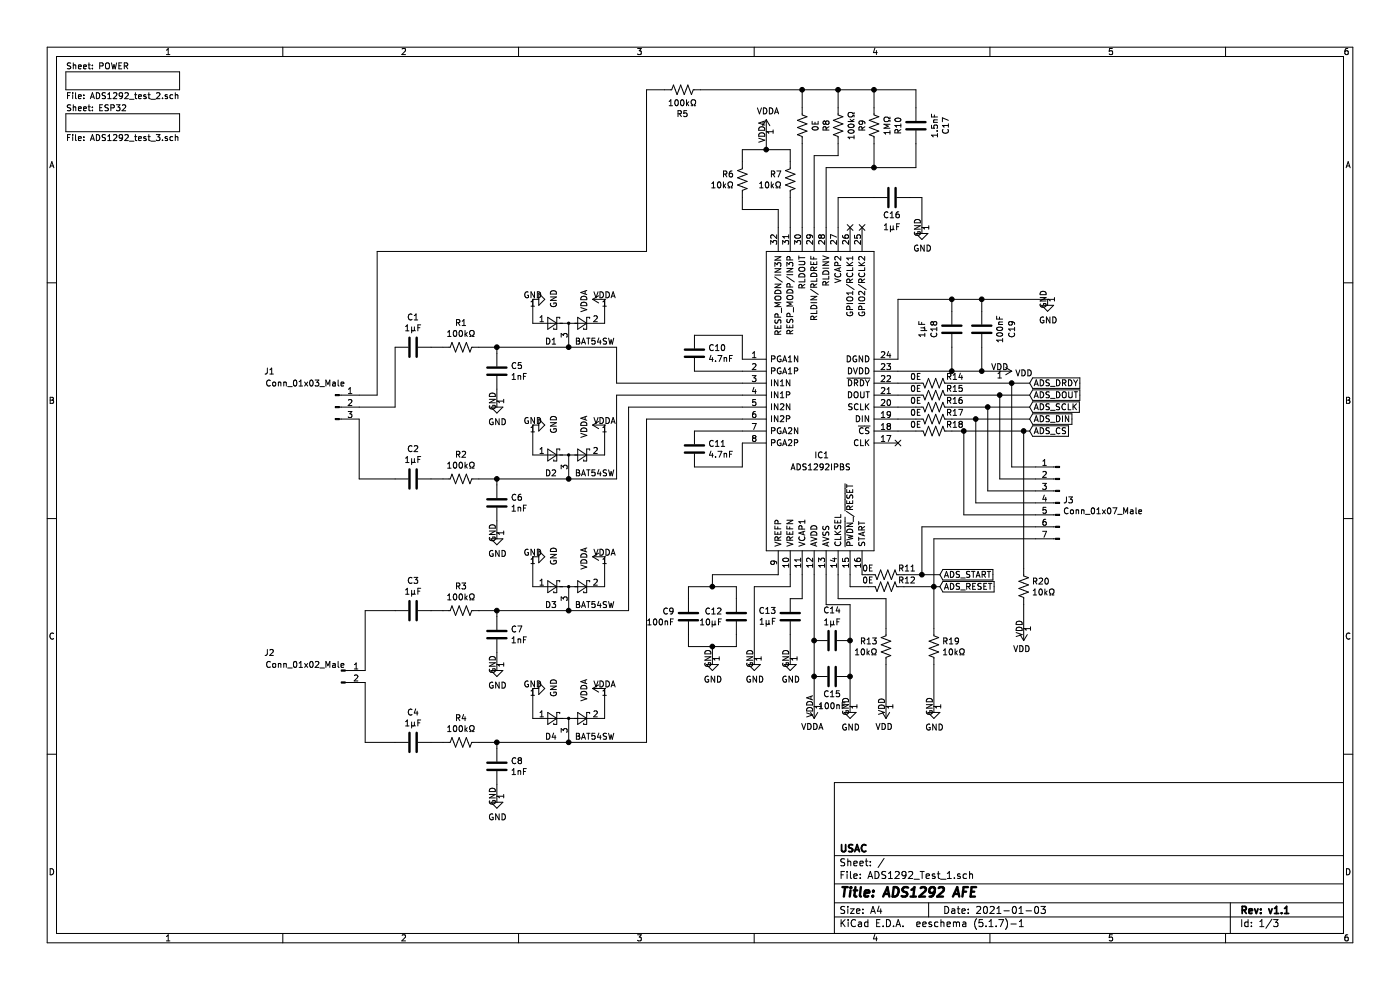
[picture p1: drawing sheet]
EESchema Schematic File Version 4
EELAYER 30 0
EELAYER END
$Descr A4 11693 8268
encoding utf-8
Sheet 1 3
Title "ADS1292 AFE"
Date "2021-01-03"
Rev "v1.1"
Comp "USAC"
Comment1 ""
Comment2 ""
Comment3 ""
Comment4 ""
$EndDescr
$Comp
L Device:C C11
U 1 1
P 5800 3750
F 0 "C11" H 5915 3796 50  0000 L CNN
F 1 "4.7nF" H 5915 3705 50  0000 L CNN
F 2 "Capacitor_SMD:C_0805_2012Metric" H 5838 3600 50  0001 C CNN
F 3 "~" H 5800 3750 50  0001 C CNN
	1    5800 3750
	1    0    0    -1  
$EndComp
$Comp
L Device:C C12
U 1 1
P 6150 5150
F 0 "C12" H 6265 5196 50  0000 L CNN
F 1 "10µF" H 6265 5105 50  0000 L CNN
F 2 "Capacitor_SMD:C_0805_2012Metric" H 6188 5000 50  0001 C CNN
F 3 "~" H 6150 5150 50  0001 C CNN
	1    6150 5150
	-1   0    0    -1  
$EndComp
$Comp
L Device:C C17
U 1 1
P 7650 1050
F 0 "C17" V 7398 1050 50  0000 C CNN
F 1 "1.5nF" V 7489 1050 50  0000 C CNN
F 2 "Capacitor_SMD:C_0805_2012Metric" H 7688 900 50  0001 C CNN
F 3 "~" H 7650 1050 50  0001 C CNN
	1    7650 1050
	-1   0    0    1   
$EndComp
$Comp
L Device:C C1
U 1 1
P 3450 2900
F 0 "C1" V 3198 2900 50  0000 C CNN
F 1 "1µF" V 3289 2900 50  0000 C CNN
F 2 "Capacitor_SMD:C_0805_2012Metric" H 3488 2750 50  0001 C CNN
F 3 "~" H 3450 2900 50  0001 C CNN
	1    3450 2900
	0    1    1    0   
$EndComp
$Comp
L Device:C C5
U 1 1
P 4150 3100
F 0 "C5" H 4265 3146 50  0000 L CNN
F 1 "1nF" H 4265 3055 50  0000 L CNN
F 2 "Capacitor_SMD:C_0805_2012Metric" H 4188 2950 50  0001 C CNN
F 3 "~" H 4150 3100 50  0001 C CNN
	1    4150 3100
	1    0    0    -1  
$EndComp
$Comp
L Device:R_US R1
U 1 1
P 3850 2900
F 0 "R1" V 3645 2900 50  0000 C CNN
F 1 "100kΩ" V 3736 2900 50  0000 C CNN
F 2 "Resistor_SMD:R_0805_2012Metric" V 3890 2890 50  0001 C CNN
F 3 "~" H 3850 2900 50  0001 C CNN
	1    3850 2900
	0    1    1    0   
$EndComp
$Comp
L Device:R_US R6
U 1 1
P 6200 1500
F 0 "R6" H 6268 1546 50  0000 L CNN
F 1 "10kΩ" H 6268 1455 50  0000 L CNN
F 2 "Resistor_SMD:R_0805_2012Metric" V 6240 1490 50  0001 C CNN
F 3 "~" H 6200 1500 50  0001 C CNN
	1    6200 1500
	-1   0    0    -1  
$EndComp
$Comp
L Device:R_US R7
U 1 1
P 6600 1500
F 0 "R7" H 6668 1546 50  0000 L CNN
F 1 "10kΩ" H 6668 1455 50  0000 L CNN
F 2 "Resistor_SMD:R_0805_2012Metric" V 6640 1490 50  0001 C CNN
F 3 "~" H 6600 1500 50  0001 C CNN
	1    6600 1500
	-1   0    0    -1  
$EndComp
$Comp
L Diode:BAT54SW D1
U 1 1
P 4750 2700
F 0 "D1" H 4550 2550 50  0000 L CNN
F 1 "BAT54SW" H 4800 2550 50  0000 L CNN
F 2 "BAT54SWFILMY:SOT65P210X110-3N" H 4825 2825 50  0001 L CNN
F 3 "https://assets.nexperia.com/documents/data-sheet/BAT54W_SER.pdf" H 4630 2700 50  0001 C CNN
	1    4750 2700
	1    0    0    -1  
$EndComp
$Comp
L Connector:Conn_01x02_Male J2
U 1 1
P 2850 5600
F 0 "J2" H 2250 5750 50  0000 C CNN
F 1 "Conn_01x02_Male" H 2550 5650 50  0000 C CNN
F 2 "Connector_PinHeader_2.54mm:PinHeader_1x02_P2.54mm_Vertical" H 2850 5600 50  0001 C CNN
F 3 "~" H 2850 5600 50  0001 C CNN
	1    2850 5600
	1    0    0    -1  
$EndComp
$Comp
L Connector:Conn_01x03_Male J1
U 1 1
P 2800 3400
F 0 "J1" H 2250 3700 50  0000 C CNN
F 1 "Conn_01x03_Male" H 2550 3600 50  0000 C CNN
F 2 "Connector_PinHeader_2.54mm:PinHeader_1x03_P2.54mm_Vertical" H 2800 3400 50  0001 C CNN
F 3 "~" H 2800 3400 50  0001 C CNN
	1    2800 3400
	1    0    0    -1  
$EndComp
Wire Wire Line
	6200 2800 6200 3000
Wire Wire Line
	5800 3900 6200 3900
Wire Wire Line
	6200 3900 6200 3700
Wire Wire Line
	5800 2800 6200 2800
$Comp
L Device:C C10
U 1 1
P 5800 2950
F 0 "C10" H 5915 2996 50  0000 L CNN
F 1 "4.7nF" H 5915 2905 50  0000 L CNN
F 2 "Capacitor_SMD:C_0805_2012Metric" H 5838 2800 50  0001 C CNN
F 3 "~" H 5800 2950 50  0001 C CNN
	1    5800 2950
	1    0    0    -1  
$EndComp
Wire Wire Line
	5800 3100 6200 3100
Wire Wire Line
	5800 3600 6200 3600
Wire Wire Line
	3600 2900 3700 2900
Wire Wire Line
	4000 2900 4150 2900
Wire Wire Line
	4150 2900 4150 2950
$Comp
L Device:C C2
U 1 1
P 3450 4000
F 0 "C2" V 3198 4000 50  0000 C CNN
F 1 "1µF" V 3289 4000 50  0000 C CNN
F 2 "Capacitor_SMD:C_0805_2012Metric" H 3488 3850 50  0001 C CNN
F 3 "~" H 3450 4000 50  0001 C CNN
	1    3450 4000
	0    1    1    0   
$EndComp
$Comp
L Device:R_US R2
U 1 1
P 3850 4000
F 0 "R2" V 3645 4000 50  0000 C CNN
F 1 "100kΩ" V 3736 4000 50  0000 C CNN
F 2 "Resistor_SMD:R_0805_2012Metric" V 3890 3990 50  0001 C CNN
F 3 "~" H 3850 4000 50  0001 C CNN
	1    3850 4000
	0    1    1    0   
$EndComp
$Comp
L Device:C C6
U 1 1
P 4150 4200
F 0 "C6" H 4265 4246 50  0000 L CNN
F 1 "1nF" H 4265 4155 50  0000 L CNN
F 2 "Capacitor_SMD:C_0805_2012Metric" H 4188 4050 50  0001 C CNN
F 3 "~" H 4150 4200 50  0001 C CNN
	1    4150 4200
	1    0    0    -1  
$EndComp
$Comp
L Diode:BAT54SW D2
U 1 1
P 4750 3800
F 0 "D2" H 4550 3650 50  0000 L CNN
F 1 "BAT54SW" H 4800 3650 50  0000 L CNN
F 2 "BAT54SWFILMY:SOT65P210X110-3N" H 4825 3925 50  0001 L CNN
F 3 "https://assets.nexperia.com/documents/data-sheet/BAT54W_SER.pdf" H 4630 3800 50  0001 C CNN
	1    4750 3800
	1    0    0    -1  
$EndComp
$Comp
L Device:C C3
U 1 1
P 3450 5100
F 0 "C3" V 3198 5100 50  0000 C CNN
F 1 "1µF" V 3289 5100 50  0000 C CNN
F 2 "Capacitor_SMD:C_0805_2012Metric" H 3488 4950 50  0001 C CNN
F 3 "~" H 3450 5100 50  0001 C CNN
	1    3450 5100
	0    1    1    0   
$EndComp
$Comp
L Device:R_US R3
U 1 1
P 3850 5100
F 0 "R3" V 3645 5100 50  0000 C CNN
F 1 "100kΩ" V 3736 5100 50  0000 C CNN
F 2 "Resistor_SMD:R_0805_2012Metric" V 3890 5090 50  0001 C CNN
F 3 "~" H 3850 5100 50  0001 C CNN
	1    3850 5100
	0    1    1    0   
$EndComp
$Comp
L Device:C C7
U 1 1
P 4150 5300
F 0 "C7" H 4265 5346 50  0000 L CNN
F 1 "1nF" H 4265 5255 50  0000 L CNN
F 2 "Capacitor_SMD:C_0805_2012Metric" H 4188 5150 50  0001 C CNN
F 3 "~" H 4150 5300 50  0001 C CNN
	1    4150 5300
	1    0    0    -1  
$EndComp
$Comp
L Diode:BAT54SW D3
U 1 1
P 4750 4900
F 0 "D3" H 4550 4750 50  0000 L CNN
F 1 "BAT54SW" H 4800 4750 50  0000 L CNN
F 2 "BAT54SWFILMY:SOT65P210X110-3N" H 4825 5025 50  0001 L CNN
F 3 "https://assets.nexperia.com/documents/data-sheet/BAT54W_SER.pdf" H 4630 4900 50  0001 C CNN
	1    4750 4900
	1    0    0    -1  
$EndComp
$Comp
L Device:C C4
U 1 1
P 3450 6200
F 0 "C4" V 3198 6200 50  0000 C CNN
F 1 "1µF" V 3289 6200 50  0000 C CNN
F 2 "Capacitor_SMD:C_0805_2012Metric" H 3488 6050 50  0001 C CNN
F 3 "~" H 3450 6200 50  0001 C CNN
	1    3450 6200
	0    1    1    0   
$EndComp
$Comp
L Device:R_US R4
U 1 1
P 3850 6200
F 0 "R4" V 3645 6200 50  0000 C CNN
F 1 "100kΩ" V 3736 6200 50  0000 C CNN
F 2 "Resistor_SMD:R_0805_2012Metric" V 3890 6190 50  0001 C CNN
F 3 "~" H 3850 6200 50  0001 C CNN
	1    3850 6200
	0    1    1    0   
$EndComp
$Comp
L Device:C C8
U 1 1
P 4150 6400
F 0 "C8" H 4265 6446 50  0000 L CNN
F 1 "1nF" H 4265 6355 50  0000 L CNN
F 2 "Capacitor_SMD:C_0805_2012Metric" H 4188 6250 50  0001 C CNN
F 3 "~" H 4150 6400 50  0001 C CNN
	1    4150 6400
	1    0    0    -1  
$EndComp
Wire Wire Line
	3600 4000 3700 4000
Wire Wire Line
	4000 4000 4150 4000
Wire Wire Line
	4150 4050 4150 4000
Wire Wire Line
	4150 3250 4150 3350
Wire Wire Line
	4150 4350 4150 4450
Wire Wire Line
	3700 5100 3600 5100
Wire Wire Line
	4150 5550 4150 5450
Wire Wire Line
	3600 6200 3700 6200
Wire Wire Line
	4000 6200 4150 6200
Wire Wire Line
	4150 6250 4150 6200
Wire Wire Line
	4150 6650 4150 6550
$Comp
L Device:C C13
U 1 1
P 6600 5150
F 0 "C13" H 6486 5104 50  0000 R CNN
F 1 "1µF" H 6486 5195 50  0000 R CNN
F 2 "Capacitor_SMD:C_0805_2012Metric" H 6638 5000 50  0001 C CNN
F 3 "~" H 6600 5150 50  0001 C CNN
	1    6600 5150
	1    0    0    1   
$EndComp
Wire Wire Line
	5250 5100 5250 3400
Wire Wire Line
	5400 6200 5400 3500
Wire Wire Line
	5400 3500 6200 3500
$Comp
L Device:C C9
U 1 1
P 5750 5150
F 0 "C9" H 5865 5196 50  0000 L CNN
F 1 "100nF" H 5865 5105 50  0000 L CNN
F 2 "Capacitor_SMD:C_0805_2012Metric" H 5788 5000 50  0001 C CNN
F 3 "~" H 5750 5150 50  0001 C CNN
	1    5750 5150
	-1   0    0    -1  
$EndComp
$Comp
L Device:C C14
U 1 1
P 6950 5350
F 0 "C14" V 7200 5350 50  0000 C CNN
F 1 "1µF" V 7100 5350 50  0000 C CNN
F 2 "Capacitor_SMD:C_0805_2012Metric" H 6988 5200 50  0001 C CNN
F 3 "~" H 6950 5350 50  0001 C CNN
	1    6950 5350
	0    1    -1   0   
$EndComp
$Comp
L Device:C C15
U 1 1
P 6950 5650
F 0 "C15" V 6800 5650 50  0000 C CNN
F 1 "100nF" V 6700 5650 50  0000 C CNN
F 2 "Capacitor_SMD:C_0805_2012Metric" H 6988 5500 50  0001 C CNN
F 3 "~" H 6950 5650 50  0001 C CNN
	1    6950 5650
	0    1    -1   0   
$EndComp
Wire Wire Line
	6800 5350 6800 5650
Wire Wire Line
	7100 5350 7100 5650
Wire Wire Line
	6800 5350 6800 4800
Connection ~ 6800 5350
Wire Wire Line
	6900 4800 6900 5050
Wire Wire Line
	6900 5050 7100 5050
Wire Wire Line
	7100 5050 7100 5350
Connection ~ 7100 5350
Wire Wire Line
	7100 5900 7100 5650
Connection ~ 7100 5650
$Comp
L Device:R_US R13
U 1 1
P 7400 5400
F 0 "R13" H 7468 5446 50  0000 L CNN
F 1 "10kΩ" H 7468 5355 50  0000 L CNN
F 2 "Resistor_SMD:R_0805_2012Metric" V 7440 5390 50  0001 C CNN
F 3 "~" H 7400 5400 50  0001 C CNN
	1    7400 5400
	-1   0    0    -1  
$EndComp
Wire Wire Line
	3300 5100 3050 5100
Wire Wire Line
	3050 5100 3050 5600
Wire Wire Line
	3300 6200 3050 6200
Wire Wire Line
	3050 6200 3050 5700
Wire Wire Line
	6150 5000 6150 4900
Wire Wire Line
	5750 4900 5750 5000
Wire Wire Line
	5750 5300 5750 5400
Wire Wire Line
	5750 5400 5950 5400
Wire Wire Line
	6150 5400 6150 5300
Wire Wire Line
	5950 5500 5950 5400
Connection ~ 5950 5400
Wire Wire Line
	5950 5400 6150 5400
$Comp
L ADS1292IPBS:ADS1292IPBS IC1
U 1 1
P 6200 3000
F 0 "IC1" H 6800 2200 50  0000 L CNN
F 1 "ADS1292IPBS" H 6600 2100 50  0000 L CNN
F 2 "ADS1292IPBS:QFP50P700X700X120-32N" H 7350 3900 50  0001 L CNN
F 3 "http://www.ti.com/lit/gpn/ads1292" H 7350 3800 50  0001 L CNN
F 4 "Complete Low-Power Integrated Analog Front End (AFE) for ECG Applications" H 7350 3700 50  0001 L CNN "Description"
F 5 "1.2" H 7350 3600 50  0001 L CNN "Height"
F 6 "Texas Instruments" H 7350 3500 50  0001 L CNN "Manufacturer_Name"
F 7 "ADS1292IPBS" H 7350 3400 50  0001 L CNN "Manufacturer_Part_Number"
F 8 "ADS1292IPBS" H 7350 3300 50  0001 L CNN "Arrow Part Number"
F 9 "https://www.arrow.com/en/products/ads1292ipbs/texas-instruments" H 7350 3200 50  0001 L CNN "Arrow Price/Stock"
F 10 "595-ADS1292IPBS" H 7350 3100 50  0001 L CNN "Mouser Part Number"
F 11 "https://www.mouser.co.uk/ProductDetail/Texas-Instruments/ADS1292IPBS?qs=pyJWdDsTgoEnyhF9JnprRg%3D%3D" H 7350 3000 50  0001 L CNN "Mouser Price/Stock"
	1    6200 3000
	1    0    0    -1  
$EndComp
Wire Wire Line
	5750 4900 5950 4900
Wire Wire Line
	6500 4800 5950 4800
Wire Wire Line
	5950 4800 5950 4900
Connection ~ 5950 4900
Wire Wire Line
	5950 4900 6150 4900
Wire Wire Line
	6300 5500 6300 4900
Wire Wire Line
	6300 4900 6600 4900
Wire Wire Line
	6600 4900 6600 4800
Wire Wire Line
	6600 5000 6700 5000
Wire Wire Line
	6700 5000 6700 4800
Wire Wire Line
	6600 5300 6600 5500
NoConn ~ 7500 3700
Text GLabel 7850 4800 2    50   Input ~ 0
ADS_START
Text GLabel 7850 4900 2    50   Input ~ 0
ADS_RESET
Wire Wire Line
	7400 5000 7000 5000
Wire Wire Line
	7000 4800 7000 5000
Wire Wire Line
	7100 4800 7100 4900
Wire Wire Line
	8600 3500 8150 3500
Wire Wire Line
	8600 3300 8350 3300
$Comp
L Connector:Conn_01x07_Male J3
U 1 1
P 8850 4200
F 0 "J3" H 8822 4224 50  0000 R CNN
F 1 "Conn_01x07_Male" H 8822 4133 50  0000 R CNN
F 2 "Connector_PinHeader_2.54mm:PinHeader_1x07_P2.54mm_Vertical" H 8850 4200 50  0001 C CNN
F 3 "~" H 8850 4200 50  0001 C CNN
	1    8850 4200
	-1   0    0    -1  
$EndComp
Wire Wire Line
	8650 3900 8450 3900
Wire Wire Line
	8450 3900 8450 3200
Wire Wire Line
	8450 3200 8600 3200
Wire Wire Line
	8650 4000 8350 4000
Wire Wire Line
	8350 4000 8350 3300
Wire Wire Line
	8650 4100 8250 4100
Wire Wire Line
	8250 4100 8250 3400
Wire Wire Line
	8250 3400 8600 3400
Wire Wire Line
	8650 4200 8150 4200
Wire Wire Line
	8150 4200 8150 3500
Wire Wire Line
	8650 4300 8050 4300
Wire Wire Line
	8050 4300 8050 3600
Wire Wire Line
	8050 3600 8550 3600
Wire Wire Line
	8650 4400 7700 4400
Wire Wire Line
	8650 4500 7800 4500
$Comp
L Device:R_US R19
U 1 1
P 7800 5400
F 0 "R19" H 7868 5446 50  0000 L CNN
F 1 "10kΩ" H 7868 5355 50  0000 L CNN
F 2 "Resistor_SMD:R_0805_2012Metric" V 7840 5390 50  0001 C CNN
F 3 "~" H 7800 5400 50  0001 C CNN
	1    7800 5400
	1    0    0    -1  
$EndComp
Wire Wire Line
	7800 5250 7800 4900
Wire Wire Line
	7800 5900 7800 5550
$Comp
L power:VDD #PWR019
U 1 1
P 7400 5900
F 0 "#PWR019" H 7400 5750 50  0001 C CNN
F 1 "VDD" H 7415 6073 50  0000 C CNN
F 2 "" H 7400 5900 50  0001 C CNN
F 3 "" H 7400 5900 50  0001 C CNN
	1    7400 5900
	-1   0    0    1   
$EndComp
Wire Wire Line
	7400 5550 7400 5900
$Comp
L Device:R_US R20
U 1 1
P 8550 4900
F 0 "R20" H 8618 4946 50  0000 L CNN
F 1 "10kΩ" H 8618 4855 50  0000 L CNN
F 2 "Resistor_SMD:R_0805_2012Metric" V 8590 4890 50  0001 C CNN
F 3 "~" H 8550 4900 50  0001 C CNN
	1    8550 4900
	1    0    0    -1  
$EndComp
Wire Wire Line
	8550 4750 8550 3600
Connection ~ 8550 3600
Wire Wire Line
	8550 3600 8600 3600
Wire Wire Line
	8550 5050 8550 5250
Wire Wire Line
	6600 1900 6600 1650
Wire Wire Line
	6600 1350 6600 1250
Wire Wire Line
	6600 1250 6400 1250
Wire Wire Line
	6200 1250 6200 1350
$Comp
L power:VDDA #PWR015
U 1 1
P 6400 1100
F 0 "#PWR015" H 6400 950 50  0001 C CNN
F 1 "VDDA" H 6415 1273 50  0000 C CNN
F 2 "" H 6400 1100 50  0001 C CNN
F 3 "" H 6400 1100 50  0001 C CNN
	1    6400 1100
	1    0    0    -1  
$EndComp
Wire Wire Line
	6200 1650 6200 1750
Wire Wire Line
	6200 1750 6500 1750
Wire Wire Line
	6500 1750 6500 1900
Wire Wire Line
	6400 1100 6400 1250
Connection ~ 6400 1250
Wire Wire Line
	6400 1250 6200 1250
Connection ~ 6800 5650
Wire Wire Line
	6800 5900 6800 5650
$Comp
L power:VDDA #PWR017
U 1 1
P 6800 5900
F 0 "#PWR017" H 6800 5750 50  0001 C CNN
F 1 "VDDA" H 6815 6073 50  0000 C CNN
F 2 "" H 6800 5900 50  0001 C CNN
F 3 "" H 6800 5900 50  0001 C CNN
	1    6800 5900
	-1   0    0    1   
$EndComp
$Comp
L Device:C C18
U 1 1
P 7950 2750
F 0 "C18" V 7800 2750 50  0000 C CNN
F 1 "1µF" V 7700 2750 50  0000 C CNN
F 2 "Capacitor_SMD:C_0805_2012Metric" H 7988 2600 50  0001 C CNN
F 3 "~" H 7950 2750 50  0001 C CNN
	1    7950 2750
	1    0    0    1   
$EndComp
$Comp
L Device:C C19
U 1 1
P 8200 2750
F 0 "C19" V 8450 2750 50  0000 C CNN
F 1 "100nF" V 8350 2750 50  0000 C CNN
F 2 "Capacitor_SMD:C_0805_2012Metric" H 8238 2600 50  0001 C CNN
F 3 "~" H 8200 2750 50  0001 C CNN
	1    8200 2750
	1    0    0    1   
$EndComp
Wire Wire Line
	8750 2500 8200 2500
Wire Wire Line
	7950 2500 7950 2600
Wire Wire Line
	8200 2600 8200 2500
Connection ~ 8200 2500
Wire Wire Line
	8200 2500 7950 2500
Wire Wire Line
	7500 3000 7500 2500
Wire Wire Line
	7500 2500 7950 2500
Connection ~ 7950 2500
Wire Wire Line
	7500 3100 7950 3100
Wire Wire Line
	8200 2900 8200 3100
Connection ~ 8200 3100
Wire Wire Line
	8200 3100 8350 3100
Wire Wire Line
	7950 2900 7950 3100
Connection ~ 7950 3100
Wire Wire Line
	7950 3100 8200 3100
Wire Wire Line
	6700 1900 6700 1200
Wire Wire Line
	6800 1900 6800 1300
Wire Wire Line
	6800 1300 7000 1300
Wire Wire Line
	6900 1900 6900 1400
$Comp
L Device:R_US R5
U 1 1
P 5700 750
F 0 "R5" V 5495 750 50  0000 C CNN
F 1 "100kΩ" V 5586 750 50  0000 C CNN
F 2 "Resistor_SMD:R_0805_2012Metric" V 5740 740 50  0001 C CNN
F 3 "~" H 5700 750 50  0001 C CNN
	1    5700 750 
	0    -1   -1   0   
$EndComp
Wire Wire Line
	3300 4000 3000 4000
Wire Wire Line
	3000 4000 3000 3500
Wire Wire Line
	3000 3400 3300 3400
Wire Wire Line
	3300 3400 3300 2900
Wire Wire Line
	3000 3300 3150 3300
Wire Wire Line
	3150 3300 3150 2100
Wire Wire Line
	3150 2100 5400 2100
Wire Wire Line
	5400 2100 5400 750 
Wire Wire Line
	5400 750  5550 750 
$Comp
L Device:C C16
U 1 1
P 7450 1650
F 0 "C16" V 7300 1650 50  0000 C CNN
F 1 "1µF" V 7200 1650 50  0000 C CNN
F 2 "Capacitor_SMD:C_0805_2012Metric" H 7488 1500 50  0001 C CNN
F 3 "~" H 7450 1650 50  0001 C CNN
	1    7450 1650
	0    -1   -1   0   
$EndComp
Wire Wire Line
	7300 1650 7000 1650
Wire Wire Line
	7000 1650 7000 1900
NoConn ~ 7100 1900
NoConn ~ 7200 1900
Wire Wire Line
	7600 1650 7700 1650
Wire Wire Line
	7700 1650 7700 1900
$Comp
L power:VDDA #PWR09
U 1 1
P 5050 2500
F 0 "#PWR09" H 5050 2350 50  0001 C CNN
F 1 "VDDA" H 5065 2673 50  0000 C CNN
F 2 "" H 5050 2500 50  0001 C CNN
F 3 "" H 5050 2500 50  0001 C CNN
	1    5050 2500
	0    -1   1    0   
$EndComp
Wire Wire Line
	4450 2500 4450 2700
Wire Wire Line
	5050 2500 5050 2700
$Comp
L power:VDDA #PWR010
U 1 1
P 5050 3550
F 0 "#PWR010" H 5050 3400 50  0001 C CNN
F 1 "VDDA" H 5065 3723 50  0000 C CNN
F 2 "" H 5050 3550 50  0001 C CNN
F 3 "" H 5050 3550 50  0001 C CNN
	1    5050 3550
	0    -1   1    0   
$EndComp
$Comp
L power:VDDA #PWR011
U 1 1
P 5050 4650
F 0 "#PWR011" H 5050 4500 50  0001 C CNN
F 1 "VDDA" H 5065 4823 50  0000 C CNN
F 2 "" H 5050 4650 50  0001 C CNN
F 3 "" H 5050 4650 50  0001 C CNN
	1    5050 4650
	0    -1   1    0   
$EndComp
$Comp
L power:VDDA #PWR012
U 1 1
P 5050 5750
F 0 "#PWR012" H 5050 5600 50  0001 C CNN
F 1 "VDDA" H 5065 5923 50  0000 C CNN
F 2 "" H 5050 5750 50  0001 C CNN
F 3 "" H 5050 5750 50  0001 C CNN
	1    5050 5750
	0    -1   1    0   
$EndComp
Wire Wire Line
	4450 3550 4450 3800
Wire Wire Line
	5050 3550 5050 3800
Wire Wire Line
	4450 4650 4450 4900
Wire Wire Line
	5050 4650 5050 4900
Wire Wire Line
	4450 5750 4450 6000
Wire Wire Line
	5050 5750 5050 6000
$Comp
L power:GND #PWR01
U 1 1
P 4150 3350
F 0 "#PWR01" H 4150 3100 50  0001 C CNN
F 1 "GND" H 4155 3177 50  0000 C CNN
F 2 "" H 4150 3350 50  0001 C CNN
F 3 "" H 4150 3350 50  0001 C CNN
	1    4150 3350
	1    0    0    -1  
$EndComp
$Comp
L power:GND #PWR08
U 1 1
P 4450 5750
F 0 "#PWR08" H 4450 5500 50  0001 C CNN
F 1 "GND" H 4455 5577 50  0000 C CNN
F 2 "" H 4450 5750 50  0001 C CNN
F 3 "" H 4450 5750 50  0001 C CNN
	1    4450 5750
	0    -1   -1   0   
$EndComp
$Comp
L power:GND #PWR07
U 1 1
P 4450 4650
F 0 "#PWR07" H 4450 4400 50  0001 C CNN
F 1 "GND" H 4455 4477 50  0000 C CNN
F 2 "" H 4450 4650 50  0001 C CNN
F 3 "" H 4450 4650 50  0001 C CNN
	1    4450 4650
	0    -1   -1   0   
$EndComp
$Comp
L power:GND #PWR06
U 1 1
P 4450 3550
F 0 "#PWR06" H 4450 3300 50  0001 C CNN
F 1 "GND" H 4455 3377 50  0000 C CNN
F 2 "" H 4450 3550 50  0001 C CNN
F 3 "" H 4450 3550 50  0001 C CNN
	1    4450 3550
	0    -1   -1   0   
$EndComp
$Comp
L power:GND #PWR05
U 1 1
P 4450 2500
F 0 "#PWR05" H 4450 2250 50  0001 C CNN
F 1 "GND" H 4455 2327 50  0000 C CNN
F 2 "" H 4450 2500 50  0001 C CNN
F 3 "" H 4450 2500 50  0001 C CNN
	1    4450 2500
	0    -1   -1   0   
$EndComp
$Comp
L power:GND #PWR020
U 1 1
P 7700 1900
F 0 "#PWR020" H 7700 1650 50  0001 C CNN
F 1 "GND" H 7705 1727 50  0000 C CNN
F 2 "" H 7700 1900 50  0001 C CNN
F 3 "" H 7700 1900 50  0001 C CNN
	1    7700 1900
	1    0    0    -1  
$EndComp
$Comp
L power:GND #PWR024
U 1 1
P 8750 2500
F 0 "#PWR024" H 8750 2250 50  0001 C CNN
F 1 "GND" H 8755 2327 50  0000 C CNN
F 2 "" H 8750 2500 50  0001 C CNN
F 3 "" H 8750 2500 50  0001 C CNN
	1    8750 2500
	1    0    0    -1  
$EndComp
$Comp
L power:GND #PWR021
U 1 1
P 7800 5900
F 0 "#PWR021" H 7800 5650 50  0001 C CNN
F 1 "GND" H 7805 5727 50  0000 C CNN
F 2 "" H 7800 5900 50  0001 C CNN
F 3 "" H 7800 5900 50  0001 C CNN
	1    7800 5900
	1    0    0    -1  
$EndComp
$Comp
L power:GND #PWR018
U 1 1
P 7100 5900
F 0 "#PWR018" H 7100 5650 50  0001 C CNN
F 1 "GND" H 7105 5727 50  0000 C CNN
F 2 "" H 7100 5900 50  0001 C CNN
F 3 "" H 7100 5900 50  0001 C CNN
	1    7100 5900
	1    0    0    -1  
$EndComp
$Comp
L power:GND #PWR013
U 1 1
P 5950 5500
F 0 "#PWR013" H 5950 5250 50  0001 C CNN
F 1 "GND" H 5955 5327 50  0000 C CNN
F 2 "" H 5950 5500 50  0001 C CNN
F 3 "" H 5950 5500 50  0001 C CNN
	1    5950 5500
	1    0    0    -1  
$EndComp
$Comp
L power:GND #PWR014
U 1 1
P 6300 5500
F 0 "#PWR014" H 6300 5250 50  0001 C CNN
F 1 "GND" H 6305 5327 50  0000 C CNN
F 2 "" H 6300 5500 50  0001 C CNN
F 3 "" H 6300 5500 50  0001 C CNN
	1    6300 5500
	1    0    0    -1  
$EndComp
$Comp
L power:GND #PWR016
U 1 1
P 6600 5500
F 0 "#PWR016" H 6600 5250 50  0001 C CNN
F 1 "GND" H 6605 5327 50  0000 C CNN
F 2 "" H 6600 5500 50  0001 C CNN
F 3 "" H 6600 5500 50  0001 C CNN
	1    6600 5500
	1    0    0    -1  
$EndComp
$Comp
L power:GND #PWR04
U 1 1
P 4150 6650
F 0 "#PWR04" H 4150 6400 50  0001 C CNN
F 1 "GND" H 4155 6477 50  0000 C CNN
F 2 "" H 4150 6650 50  0001 C CNN
F 3 "" H 4150 6650 50  0001 C CNN
	1    4150 6650
	1    0    0    -1  
$EndComp
$Comp
L power:GND #PWR03
U 1 1
P 4150 5550
F 0 "#PWR03" H 4150 5300 50  0001 C CNN
F 1 "GND" H 4155 5377 50  0000 C CNN
F 2 "" H 4150 5550 50  0001 C CNN
F 3 "" H 4150 5550 50  0001 C CNN
	1    4150 5550
	1    0    0    -1  
$EndComp
$Comp
L power:GND #PWR02
U 1 1
P 4150 4450
F 0 "#PWR02" H 4150 4200 50  0001 C CNN
F 1 "GND" H 4155 4277 50  0000 C CNN
F 2 "" H 4150 4450 50  0001 C CNN
F 3 "" H 4150 4450 50  0001 C CNN
	1    4150 4450
	1    0    0    -1  
$EndComp
$Sheet
S 550  600  950  150 
U 6004A272
F0 "POWER" 50
F1 "ADS1292_test_2.sch" 50
$EndSheet
$Sheet
S 550  950  950  150 
U 600616F6
F0 "ESP32" 50
F1 "ADS1292_test_3.sch" 50
$EndSheet
Text GLabel 8600 3600 2    50   Input ~ 0
ADS_CS
Text GLabel 8600 3500 2    50   Input ~ 0
ADS_DIN
Text GLabel 8600 3400 2    50   Input ~ 0
ADS_SCLK
Text GLabel 8600 3300 2    50   Input ~ 0
ADS_DOUT
Text GLabel 8600 3200 2    50   Input ~ 0
ADS_DRDY
$Comp
L power:VDD #PWR023
U 1 1
P 8550 5250
F 0 "#PWR023" H 8550 5100 50  0001 C CNN
F 1 "VDD" H 8565 5423 50  0000 C CNN
F 2 "" H 8550 5250 50  0001 C CNN
F 3 "" H 8550 5250 50  0001 C CNN
	1    8550 5250
	-1   0    0    1   
$EndComp
$Comp
L power:VDD #PWR022
U 1 1
P 8350 3100
F 0 "#PWR022" H 8350 2950 50  0001 C CNN
F 1 "VDD" V 8365 3228 50  0000 L CNN
F 2 "" H 8350 3100 50  0001 C CNN
F 3 "" H 8350 3100 50  0001 C CNN
	1    8350 3100
	0    1    1    0   
$EndComp
$Comp
L Device:R_US R18
U 1 1
P 7800 3600
F 0 "R18" V 7850 3700 50  0000 L CNN
F 1 "0E" V 7850 3400 50  0000 L CNN
F 2 "Resistor_SMD:R_0805_2012Metric" V 7840 3590 50  0001 C CNN
F 3 "~" H 7800 3600 50  0001 C CNN
	1    7800 3600
	0    1    -1   0   
$EndComp
Wire Wire Line
	7500 3600 7650 3600
Wire Wire Line
	7950 3600 8050 3600
Connection ~ 8050 3600
$Comp
L Device:R_US R17
U 1 1
P 7800 3500
F 0 "R17" V 7850 3600 50  0000 L CNN
F 1 "0E" V 7850 3300 50  0000 L CNN
F 2 "Resistor_SMD:R_0805_2012Metric" V 7840 3490 50  0001 C CNN
F 3 "~" H 7800 3500 50  0001 C CNN
	1    7800 3500
	0    1    -1   0   
$EndComp
$Comp
L Device:R_US R15
U 1 1
P 7800 3300
F 0 "R15" V 7850 3400 50  0000 L CNN
F 1 "0E" V 7850 3100 50  0000 L CNN
F 2 "Resistor_SMD:R_0805_2012Metric" V 7840 3290 50  0001 C CNN
F 3 "~" H 7800 3300 50  0001 C CNN
	1    7800 3300
	0    1    -1   0   
$EndComp
$Comp
L Device:R_US R14
U 1 1
P 7800 3200
F 0 "R14" V 7850 3300 50  0000 L CNN
F 1 "0E" V 7850 3000 50  0000 L CNN
F 2 "Resistor_SMD:R_0805_2012Metric" V 7840 3190 50  0001 C CNN
F 3 "~" H 7800 3200 50  0001 C CNN
	1    7800 3200
	0    1    -1   0   
$EndComp
Wire Wire Line
	7500 3500 7650 3500
Wire Wire Line
	7950 3500 8150 3500
Connection ~ 8150 3500
Wire Wire Line
	7500 3400 7650 3400
Wire Wire Line
	7950 3400 8250 3400
Connection ~ 8250 3400
Wire Wire Line
	7500 3300 7650 3300
Wire Wire Line
	7950 3300 8350 3300
Connection ~ 8350 3300
Wire Wire Line
	7500 3200 7650 3200
Wire Wire Line
	7950 3200 8450 3200
Connection ~ 8450 3200
Connection ~ 7800 4900
Wire Wire Line
	7800 4900 7850 4900
Wire Wire Line
	7800 4900 7800 4500
Wire Wire Line
	7700 4800 7700 4400
Wire Wire Line
	7700 4800 7850 4800
Wire Wire Line
	7400 5250 7400 5000
Wire Wire Line
	7100 4900 7250 4900
Wire Wire Line
	7550 4900 7800 4900
$Comp
L Device:R_US R12
U 1 1
P 7400 4900
F 0 "R12" V 7450 5000 50  0000 L CNN
F 1 "0E" V 7450 4700 50  0000 L CNN
F 2 "Resistor_SMD:R_0805_2012Metric" V 7440 4890 50  0001 C CNN
F 3 "~" H 7400 4900 50  0001 C CNN
	1    7400 4900
	0    1    -1   0   
$EndComp
$Comp
L Device:R_US R11
U 1 1
P 7400 4800
F 0 "R11" V 7450 4900 50  0000 L CNN
F 1 "0E" V 7450 4600 50  0000 L CNN
F 2 "Resistor_SMD:R_0805_2012Metric" V 7440 4790 50  0001 C CNN
F 3 "~" H 7400 4800 50  0001 C CNN
	1    7400 4800
	0    1    -1   0   
$EndComp
Wire Wire Line
	7200 4800 7250 4800
Wire Wire Line
	7550 4800 7700 4800
Connection ~ 7700 4800
$Comp
L Device:R_US R16
U 1 1
P 7800 3400
F 0 "R16" V 7850 3500 50  0000 L CNN
F 1 "0E" V 7850 3200 50  0000 L CNN
F 2 "Resistor_SMD:R_0805_2012Metric" V 7840 3390 50  0001 C CNN
F 3 "~" H 7800 3400 50  0001 C CNN
	1    7800 3400
	0    1    -1   0   
$EndComp
$Comp
L Device:R_US R8
U 1 1
P 6700 1050
F 0 "R8" V 6495 1050 50  0000 C CNN
F 1 "0E" V 6586 1050 50  0000 C CNN
F 2 "Resistor_SMD:R_0805_2012Metric" V 6740 1040 50  0001 C CNN
F 3 "~" H 6700 1050 50  0001 C CNN
	1    6700 1050
	-1   0    0    1   
$EndComp
Wire Wire Line
	5850 750  6700 750 
Wire Wire Line
	6700 900  6700 750 
Connection ~ 6700 750 
$Comp
L Device:R_US R9
U 1 1
P 7000 1050
F 0 "R9" V 6795 1050 50  0000 C CNN
F 1 "100kΩ" V 6886 1050 50  0000 C CNN
F 2 "Resistor_SMD:R_0805_2012Metric" V 7040 1040 50  0001 C CNN
F 3 "~" H 7000 1050 50  0001 C CNN
	1    7000 1050
	-1   0    0    1   
$EndComp
Wire Wire Line
	6700 750  7000 750 
Wire Wire Line
	7000 1200 7000 1300
Wire Wire Line
	7000 900  7000 750 
Connection ~ 7000 750 
Wire Wire Line
	6900 1400 7300 1400
Wire Wire Line
	7000 750  7300 750 
$Comp
L Device:R_US R10
U 1 1
P 7300 1050
F 0 "R10" V 7095 1050 50  0000 C CNN
F 1 "1MΩ" V 7186 1050 50  0000 C CNN
F 2 "Resistor_SMD:R_0805_2012Metric" V 7340 1040 50  0001 C CNN
F 3 "~" H 7300 1050 50  0001 C CNN
	1    7300 1050
	-1   0    0    1   
$EndComp
Wire Wire Line
	7300 900  7300 750 
Connection ~ 7300 750 
Wire Wire Line
	7300 750  7650 750 
Wire Wire Line
	7300 1200 7300 1400
Connection ~ 7300 1400
Wire Wire Line
	7300 1400 7650 1400
Wire Wire Line
	7650 1200 7650 1400
Wire Wire Line
	7650 900  7650 750 
Wire Wire Line
	5150 3200 6200 3200
Wire Wire Line
	5150 3300 6200 3300
Wire Wire Line
	5250 3400 6200 3400
Wire Wire Line
	5150 3200 5150 2900
Connection ~ 4150 2900
Wire Wire Line
	4150 2900 4750 2900
Wire Wire Line
	4150 4000 4750 4000
Connection ~ 4150 4000
Wire Wire Line
	4750 4000 5150 4000
Wire Wire Line
	5150 4000 5150 3300
Connection ~ 4750 4000
Connection ~ 4750 2900
Wire Wire Line
	4750 2900 5150 2900
Wire Wire Line
	4750 5100 5250 5100
Connection ~ 4750 5100
Wire Wire Line
	4750 6200 5400 6200
Connection ~ 4750 6200
$Comp
L Diode:BAT54SW D4
U 1 1
P 4750 6000
F 0 "D4" H 4550 5850 50  0000 L CNN
F 1 "BAT54SW" H 4800 5850 50  0000 L CNN
F 2 "BAT54SWFILMY:SOT65P210X110-3N" H 4825 6125 50  0001 L CNN
F 3 "https://assets.nexperia.com/documents/data-sheet/BAT54W_SER.pdf" H 4630 6000 50  0001 C CNN
	1    4750 6000
	1    0    0    -1  
$EndComp
Wire Wire Line
	4000 5100 4150 5100
Wire Wire Line
	4150 5150 4150 5100
Connection ~ 4150 5100
Wire Wire Line
	4150 5100 4750 5100
Connection ~ 4150 6200
Wire Wire Line
	4150 6200 4750 6200
$EndSCHEMATC
